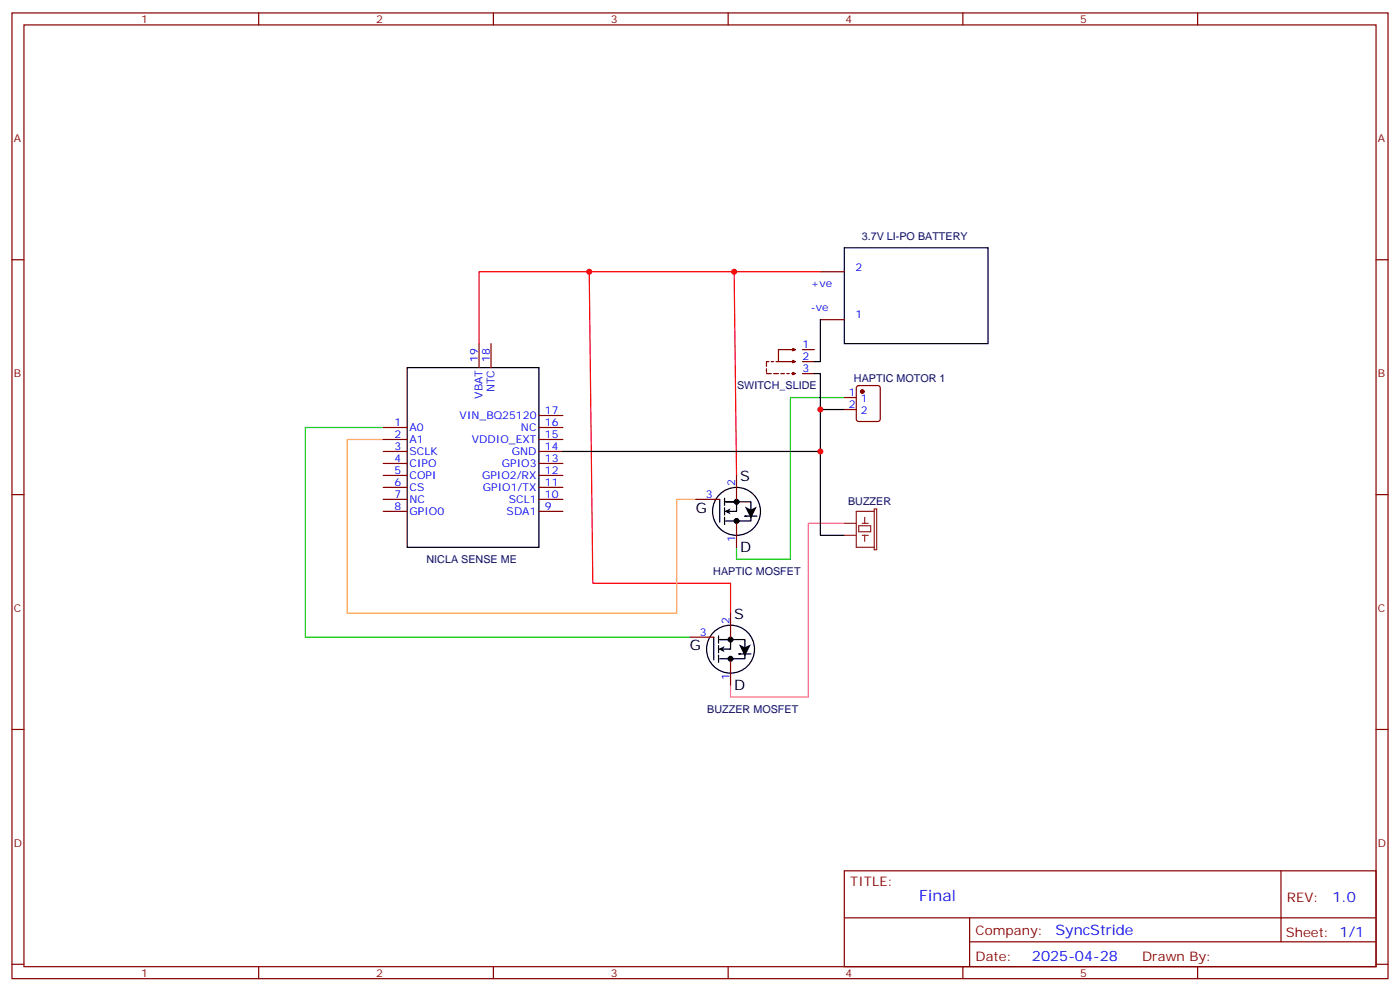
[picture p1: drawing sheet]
<svg xmlns="http://www.w3.org/2000/svg" width="412mm" height="292mm" viewBox="0 0 412 292" stroke-linecap="round" stroke-linejoin="round" font-family="sans-serif">
<g fill="none" stroke="#870000" stroke-width=".35">
<path d="M3.5 3.8h405.4v284.3h-405.4zM7.1 7.3h398.2v277.3h-398.2zM76.2 3.8v3.5M145.3 3.8v3.5M214.5 3.8v3.5M283.6 3.8v3.5M352.8 3.8v3.5M3.5 76.5h3.6M405.3 76.5h3.6M241.7 94.1h7M241.7 80h7M141.1 101.2v7"/>
<path d="M144.6 101.2v7M225.8 110h1.4M225.8 108.6v1M226.5 106.5h-.7v1.4M227.2 106.5h.7M227.9 110h1.4M228.6 106.5h.7M230 110h1.1M231.8 110h.7M233.2 102.9h1l-.7-.3v.7l.7-.4h-4.9v3.6h4.9l-.7 .3v-.7l.7 .4h-1M233.2 110h1l-.7-.4v.7l.7-.3M236.4 110h3.5"/>
<path d="M236.4 106.5h3.5M236.4 102.9h3.5M248.7 117.1h3.5M252.5 113.7l.4-.2h5.7l.6 .5 .1 9.4-.5 .7h-5.9l-.6-.5-.1-9.4zM112.9 125.9h7M112.9 129.4h7M112.9 132.9h7M112.9 136.5h7M112.9 140h7M158.7 122.3h7.1M158.7 125.9h7.1M158.7 129.4h7.1"/>
<path d="M158.7 132.9h7.1M158.7 136.5h7.1M158.7 140h7.1M217 140v7M248.7 120.6h3.5M3.5 145.6h3.6M112.9 147h7M112.9 143.5h7M112.9 150.6h7M158.7 147h7.1M158.7 143.5h7.1M158.7 150.6h7.1"/>
<path d="M205 147h7M217 154.1v7M405.3 145.6h3.6M203.2 187.6h7.1M215.2 180.6v7M215.2 194.7v7M3.5 214.8h3.6M405.3 214.8h3.6M248.7 256.4h156.6v28.2h-156.6zM377.3 256.4v20.9M248.7 270.2h156.5M285.6 277.3h119.6"/>
<path d="M285.6 270.2v14.2M3.5 283.9h3.6M76.2 284.6v3.5M145.3 284.6v3.5M214.5 284.6v3.5M283.6 284.6v3.5M352.8 284.6v3.5M405.3 283.9h3.6"/>
</g>
<path d="M173.6 80l1 91.7h40.6v8.9M216.3 80l.7 60M241.7 80h-100.6v21.2" fill="none" stroke="#f00" stroke-width=".35"/>
<path d="M248.7 154.1h-10.6v51.1h-22.9v-3.5" fill="none" stroke="#f3c" stroke-width=".35"/>
<path d="M248.7 117.1h-15.9v47.6h-15.8v-3.6" fill="none" stroke="#008700" stroke-width=".35"/>
<path d="M112.9 129.4h-10.6v51.2h97v-33.6h5.7" fill="none" stroke="#f93" stroke-width=".35"/>
<path d="M112.9 125.9h-22.9v61.7h113.2" fill="none" stroke="#0c0" stroke-width=".35"/>
<g fill="none" stroke="#000" stroke-width=".35">
<path d="M248.7 73h42.3v28.2h-42.3zM241.7 94.1v12.4h-1.8M119.9 108.2h38.8v52.9h-38.8zM239.9 110h1.8v10.6M165.8 132.9h75.9M248.7 120.6h-7v37h7M212 147v6.7M213.4 152.3v2.1M213.4 146.7v2.1M213.4 149.5v2.1M217 147.4v3.2h-3.2M217.3 147.7h-3.5h7.4v5.7h-7.4"/>
<path d="M219.8 152h-.4h3.6M210.3 187.6v6.7M211.7 192.9v2.1M211.7 187.3v2.1M211.7 190.1v2.1M215.2 188v3.1h-3.2M215.5 188.3h-3.5h7.4v5.7h-7.4M218 192.5h-.3h3.5"/>
<circle cx="217" cy="150.6" r="7.1"/>
<circle cx="215.2" cy="191.1" r="7.1"/>
</g>
<path d="M213.4 150.6l1.8-.9-.4 .9 .4 .8zM219.4 149.2l1.8 .8 1.8-.8-1.8 3.5zM211.7 191.1l1.7-.8-.4 .8 .4 .9zM217.7 189.7l1.7 .9 1.8-.9-1.8 3.6z" fill="#000"/>
<g fill="#000" stroke="#000" stroke-width=".35">
<circle cx="217" cy="153.4" r=".71"/>
<circle cx="217" cy="147.7" r=".71"/>
<circle cx="215.2" cy="188.3" r=".71"/>
<circle cx="215.2" cy="194" r=".71"/>
</g>
<path d="M248.7 154.1h3.5M248.7 157.6h3.5M252.9 154.8h3.6v1.8h-3.6zM254 154.1h1.8M254 157.6h1.8M254.7 152.3v1.8M254.7 157.6v1.8M257.5 150.6h-5.3v10.5h5.3M257.5 149.9h.7v12h-.7z" fill="none" stroke="#8c2424" stroke-width=".35"/>
<circle cx="254" cy="115.3" r=".53" fill="#870000" stroke="#870000" stroke-width=".35"/>
<g fill="#c00">
<circle cx="173.6" cy="80" r=".88"/>
<circle cx="216.3" cy="80" r=".88"/>
<circle cx="241.7" cy="120.6" r=".88"/>
<circle cx="241.7" cy="132.9" r=".88"/>
</g>
<text font-size="4.6" fill="#00f" x="270.8" y="265.4">Final</text>
<g font-size="4.2">
<text x="218" y="141.7">S</text>
<text x="205" y="150.9">G</text>
<text x="218" y="162.6">D</text>
<text x="216.3" y="182.3">S</text>
<text x="203.2" y="191.5">G</text>
<text x="216.3" y="203.1">D</text>
</g>
<g font-size="4.2" fill="#00f">
<text x="392.5" y="265.7">1.0</text>
<text x="310.9" y="275.2">SyncStride</text>
<text x="304" y="283">2025-04-28</text>
</g>
<g font-size="3.9" fill="#800">
<text x="250.5" y="261">TITLE:</text>
<text x="379.1" y="265.7">REV:</text>
<text x="287.4" y="275.2">Company:</text>
<text x="378.7" y="275.8">Sheet: 1/1</text>
<text x="287.4" y="282.9">Date:</text>
<text x="336.4" y="282.9">Draw</text>
<text x="346.6" y="282.9">n By:</text>
</g>
<g font-size="3.2" fill="#800">
<text x="41.6" y="6.8">1</text>
<text x="110.8" y="6.8">2</text>
<text x="179.9" y="6.8">3</text>
<text x="249.1" y="6.8">4</text>
<text x="318.2" y="6.8">5</text>
<text x="4.1" y="41.9">A</text>
<text x="405.9" y="41.9">A</text>
<text x="4.1" y="111.1">B</text>
<text x="405.9" y="111.1">B</text>
<text x="4.1" y="180.2">C</text>
<text x="405.9" y="180.2">C</text>
<text x="4.1" y="249.3">D</text>
<text x="405.9" y="249.3">D</text>
<text x="41.6" y="287.6">1</text>
<text x="110.8" y="287.6">2</text>
<text x="179.9" y="287.6">3</text>
<text x="249.1" y="287.6">4</text>
<text x="318.2" y="287.6">5</text>
</g>
<g font-size="3.2" fill="#000080">
<text x="253.8" y="70.6">3.7V LI-PO BATTERY</text>
<text x="251.5" y="112.4">HAPTIC MOTOR 1</text>
<text x="217.1" y="114.7">SWITCH_SLIDE</text>
<text x="249.8" y="148.8">BUZZER</text>
<text x="125.6" y="165.8">NICLA SENSE ME</text>
<text x="210.1" y="169.4">HAPTIC MOSFET</text>
<text x="208.3" y="210">BUZZER MOSFET</text>
</g>
<g font-size="3.2" fill="#00f">
<text x="252" y="79.7">2</text>
<text x="238.8" y="84.6">+ve</text>
<text x="238.8" y="91.7">-ve</text>
<text x="252" y="93.8">1</text>
<text x="140.8" y="106.5" transform="rotate(-90 140.8 106.5)">19</text>
<text x="144.3" y="106.5" transform="rotate(-90 144.3 106.5)">18</text>
<text x="236.4" y="106.1">2</text>
<text x="236.4" y="102.6">1</text>
<text x="236.4" y="109.6">3</text>
<text x="142.2" y="117.4" transform="rotate(-90 142.2 117.4)">VBAT</text>
<text x="145.7" y="115.5" transform="rotate(-90 145.7 115.5)">NTC</text>
<text x="250" y="116.7">1</text>
<text x="253.5" y="118.5">1</text>
<text x="116.2" y="125.5">1</text>
<text x="135.4" y="123.4">VIN_BQ25120</text>
<text x="160.5" y="122">17</text>
<text x="160.5" y="125.5">16</text>
<text x="250" y="120.2">2</text>
<text x="253.5" y="122">2</text>
<text x="116.2" y="129">2</text>
<text x="120.6" y="130.5">A1</text>
<text x="120.6" y="126.9">A0</text>
<text x="139" y="130.5">VDDIO_EXT</text>
<text x="153.5" y="126.9">NC</text>
<text x="160.5" y="129">15</text>
<text x="116.2" y="136.1">4</text>
<text x="116.2" y="132.6">3</text>
<text x="120.6" y="137.5">CIPO</text>
<text x="120.6" y="134">SCLK</text>
<text x="147.8" y="137.5">GPIO3</text>
<text x="150.8" y="134">GND</text>
<text x="160.5" y="132.6">14</text>
<text x="160.5" y="136.1">13</text>
<text x="116.2" y="143.2">6</text>
<text x="116.2" y="139.6">5</text>
<text x="120.6" y="141">COPI</text>
<text x="142" y="141">GPIO2/RX</text>
<text x="160.5" y="139.6">12</text>
<text x="160.5" y="143.2">11</text>
<text x="216.6" y="143.2" transform="rotate(-90 216.6 143.2)">2</text>
<text x="116.2" y="146.7">7</text>
<text x="120.6" y="148.1">NC</text>
<text x="120.6" y="144.6">CS</text>
<text x="142.3" y="144.6">GPIO1/TX</text>
<text x="149.9" y="148.1">SCL1</text>
<text x="160.5" y="146.7">10</text>
<text x="207.9" y="146.7">3</text>
<text x="116.2" y="150.2">8</text>
<text x="120.6" y="151.6">GPIO0</text>
<text x="149.2" y="151.6">SDA1</text>
<text x="160.5" y="150.2">9</text>
<text x="216.6" y="159.6" transform="rotate(-90 216.6 159.6)">1</text>
<text x="214.8" y="183.7" transform="rotate(-90 214.8 183.7)">2</text>
<text x="206.1" y="187.3">3</text>
<text x="214.8" y="200.2" transform="rotate(-90 214.8 200.2)">1</text>
</g>
</svg>
